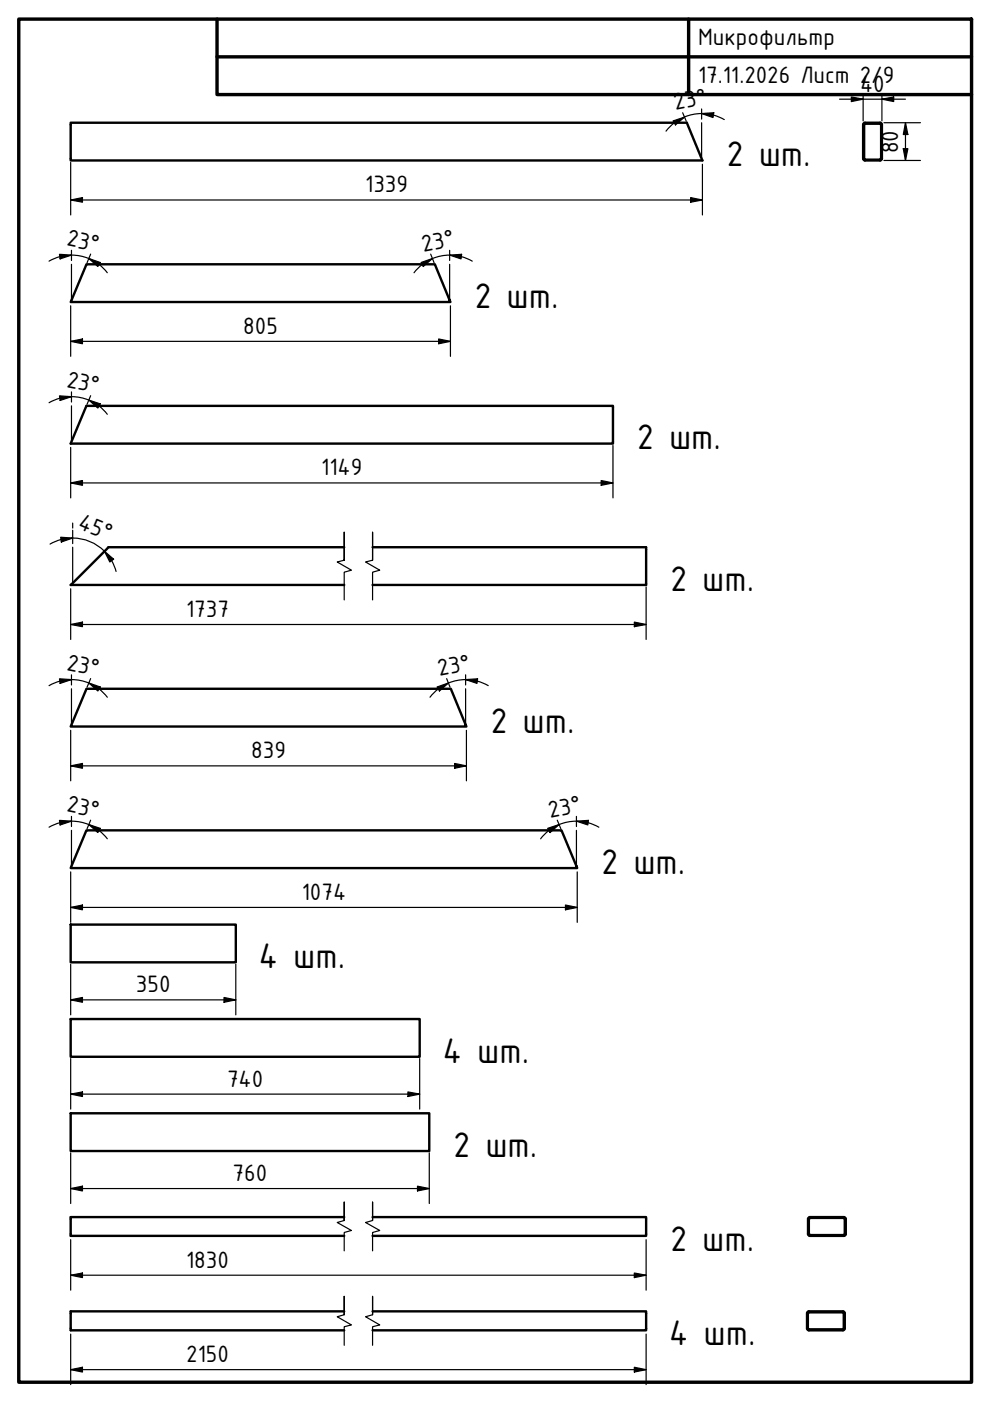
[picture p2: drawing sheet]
<svg xmlns="http://www.w3.org/2000/svg" width="210mm" height="297mm" viewBox="0 0 210 297" stroke-linecap="round" stroke-linejoin="round" font-family="sans-serif">
<!-- layer: Visible (ISO) -->
<g fill="none" stroke="#000" stroke-width=".51">
<path d="M15 26h130.6l3.3 8h-133.9zM183 26.4v7.2M183 26.4l.4-.4h3.2l.4 .4M183 33.6l.4 .4h3.2l.4-.4M183.2 26.4v7.2M183.2 33.6l.2 .2M183.2 26.4l.2-.2h3.2l.2 .2M183.4 33.9h3.2M186.8 33.6l-.2 .2M186.8 26.4v7.2M187 26.4v7.2M18.3 56h73.9l3.3 8h-80.5z"/>
<path d="M18.3 86h111.7v8.1h-115zM73 116h-50l-8 8h58M79 116h58v8h-58M18.3 146h77.3l3.3 8h-83.9zM18.3 176.1h100.7l3.4 8h-107.4zM15 196h35v8h-35zM15 216.1h74v8h-74zM15 236h76v8h-76zM73 258h-58v4h58M79 258h58v4h-58M171.5 258.4v3.2M171.7 258h7.2"/>
<path d="M171.7 258.2h7.2M171.7 258.3l-.2 .2M171.7 258l-.4 .5v3.1l.4 .4M178.9 258l.4 .4v3.2l-.4 .4M178.9 258.3l.2 .1v3.2l-.2 .2M73 278h-58v4.1h58M79 278h58v4.1h-58M171.3 278.5v3.1M171.5 278h7.2M171.5 278.2h7.2M171.5 278.2l-.2 .2M171.5 278l-.4 .4v3.2"/>
<path d="M171.5 261.6l.2 .2M171.7 262h7.2M171.7 261.9h7.2M178.7 278l.4 .4v3.2M178.7 278.2l.2 .2v3.2M171.1 281.7l.4 .4M171.3 281.7l.2 .1M171.5 282.1h7.2M171.5 281.8h7.2M178.9 281.7l-.2 .1M179.1 281.7l-.4 .4"/>
</g>
<!-- layer: Break Line (ISO) -->
<path d="M73 118.8v-6v6l-1.5 .4 3 1.7-1.5 .4v5.9M79 118.8v-6v6l-1.5 .4 3 1.7-1.5 .4v5.9M73 258.8v-3.9v3.9l-1.5 .4 3 1.7-1.5 .4v3.9M79 258.8v-3.9v3.9l-1.5 .4 3 1.7-1.5 .4v3.9M73 278.8v-3.9v3.9l-1.5 .4 3 1.7-1.5 .4v3.9M79 278.8v-3.9v3.9l-1.5 .4 3 1.7-1.5 .4v3.9" fill="none" stroke="#000" stroke-width=".25"/>
<!-- layer: Border (ISO) -->
<path d="M4 4h202v289.1h-202zM46 4v16.1h160M46 12.1h160M146 4v16.1" fill="none" stroke="#000" stroke-width=".72"/>
<!-- layer: Sketch Geometry (ISO) -->
<path d="M148.8 26v8M15.2 56v8M95.3 56v8M15.2 86v8.1M15.4 116v8M15.2 146v8M98.7 146v8M15.2 176.1v8M122.2 176.1v8" fill="none" stroke="#000" stroke-width=".25"/>
<!-- layer: Dimension (ISO) -->
<g fill="none" stroke="#000" stroke-width=".25">
<path d="M15 34.4v11.2M142.7 25.6l2.4-.8-1.9 1.7zM143 26.1l-1.8 1.7M144.7 23.9l.8 1.8M145.1 24.8l-2.1 1.3M148.8 24.1l2.5-.2-.1 1zM148.8 24.1l2.5 .3M148.8 23.1v2.2M148.8 24.1l-1.9 .2-1.8 .5M148.9 34.8v10.8M151.3 24.4l2.3 1M178 21h14"/>
<path d="M180.5 20.6l2.5 .4-2.5 .5zM183 20.2v5.4M187 21l2.5-.4v.9zM187 20.2v5.4M187.4 34h7.8M187.4 26h7.8M191.5 31.5h1l-.5 2.5zM192 26l.5 2.5h-1zM192 26v8M10.4 55.4l1.3-.7a10.2 10.2 0 0 1 4.1-.6l1.2 .2a9.4 9.4 0 0 1 4 1.8l1.8 1.7M12.6 53.9l2.6 .2-2.5 .8zM15 42.4l2.5-.5v1z"/>
<path d="M15 42.4h133.9M15.2 53.1v2.1M18.8 54.8l2.5 .9-.6 .8zM19.2 53.9l-.7 1.8M89.3 55.7l2.4-.9-2 1.7zM91.3 53.9l.7 1.8M95.3 54.1l2.6-.2-.2 1zM95.3 53.1v2.1M100.1 55.4l-1.3-.7a10.3 10.3 0 0 0-4.1-.6l-1.2 .2a9.4 9.4 0 0 0-4 1.8l-1.7 1.7M146.4 41.9l2.5 .5-2.5 .5zM15 72.4l2.5-.5v1zM15 64.8v10.8"/>
<path d="M15 72.4h80.5M93 71.9l2.5 .5-2.5 .5zM95.5 64.8v10.8M12.6 83.9l2.6 .2-2.5 .8zM12.7 84.4l-2.3 1M12.7 84.4a10 10 0 0 1 4.3-.1 9.9 9.9 0 0 1 4 1.7M15 94.9v10.7M15.2 83.1v2.1M18.8 84.8l2.5 .8-.6 .9zM19.2 83.9l-.7 1.8M21 86.1l1.8 1.7M130 94.4v11.2"/>
<path d="M12.9 113.9l2.5 .2-2.4 .8zM15 102.4l2.5-.5v1zM15 102.4h115M15.4 114.1a9.5 9.5 0 0 1 6.7 2.8l1.6 2 .9 2.3M15.4 114.1l-2.5 .3-2.3 1M15.4 110.9v1.1M15.4 112.4v2.9M22.1 116.9l2 1.7-.8 .6zM127.5 101.9l2.5 .5-2.5 .5zM15 132.4l2.5-.5v1zM15 124.8v10.8M15 132.4h122"/>
<path d="M134.5 131.9l2.5 .5-2.5 .5zM137 124.4v11.2M10.4 145.4l1.3-.7a10.2 10.2 0 0 1 4.1-.6l1.2 .2a9.4 9.4 0 0 1 4 1.8l1.8 1.7M12.6 143.9l2.6 .2-2.5 .8zM15 154.8v10.8M15.2 143.1v2.1M18.8 144.8l2.5 .9-.6 .8zM19.2 143.9l-.7 1.8M92.7 145.7l2.4-.9-1.9 1.7zM94.7 143.9l.7 1.8M98.7 144.1l2.6-.2-.2 1zM98.7 144.1l2.5 .3 2.3 1"/>
<path d="M98.7 143.1v2.1M98.7 144.1l-1.8 .2a9.4 9.4 0 0 0-4 1.8l-1.7 1.7M98.9 154.8v10.8M12.6 173.9l2.6 .2-2.5 .8zM12.7 174.4l-2.3 1M12.7 174.4a10 10 0 0 1 4.3-.1 9.9 9.9 0 0 1 4 1.8M15 162.4l2.5-.5v1zM15 162.4h83.9M15.2 173.1v2.1M18.8 174.8l2.5 .8-.6 .9zM19.2 173.9l-.7 1.8M21 176.1l1.8 1.7"/>
<path d="M96.4 161.9l2.5 .5-2.5 .5zM116.1 175.6l2.4-.8-1.9 1.7zM116.4 176.1l-1.8 1.7M118.2 173.9l.7 1.8M122.2 174.1l-1.9 .2a9.9 9.9 0 0 0-3.9 1.8M122.2 174.1l2.6-.2-.2 1zM122.2 174.1l2.5 .3M122.2 173.1v2.1M124.7 174.4l2.3 1M15 192.4l2.5-.5v1zM15 184.9v10.7M15 192.4h107.4"/>
<path d="M119.9 191.9l2.5 .5-2.5 .5zM122.4 184.9v10.7M15 212l2.5-.5v1zM15 204.5v10.7M15 212h35M47.5 211.5l2.5 .5-2.5 .5zM50 204.5v10.7M15 232l2.5-.5v1zM15 224.4v10.7M15 232h74M86.5 231.5l2.5 .5-2.5 .5zM89 224.4v10.7"/>
<path d="M15 252l2.5-.5v1zM15 244.4v10.8M15 252h76M88.5 251.5l2.5 .5-2.5 .5zM91 244.4v10.8M15 270.4l2.5-.5v1zM15 262.8v10.7M15 270.4h122M134.5 269.9l2.5 .5-2.5 .5zM137 262.8v10.7M15 290.4l2.5-.5v1zM15 282.9v10.7"/>
<path d="M15 290.4h122M134.5 289.9l2.5 .5-2.5 .5zM137 282.9v10.7"/>
</g>
<g fill="#000">
<path d="M142.7 25.6l2.4-.8-1.9 1.7zM148.8 24.1l2.5-.2-.1 1zM180.5 20.6l2.5 .4-2.5 .5zM187 21l2.5-.4v.9zM191.5 31.5h1l-.5 2.5zM192 26l.5 2.5h-1zM12.6 53.9l2.6 .2-2.5 .8zM15 42.4l2.5-.5v1zM18.8 54.8l2.5 .9-.6 .8zM89.3 55.7l2.4-.9-2 1.7zM95.3 54.1l2.6-.2-.2 1zM146.4 41.9l2.5 .5-2.5 .5z"/>
<path d="M15 72.4l2.5-.5v1zM93 71.9l2.5 .5-2.5 .5zM12.6 83.9l2.6 .2-2.5 .8zM18.8 84.8l2.5 .8-.6 .9zM12.9 113.9l2.5 .2-2.4 .8zM15 102.4l2.5-.5v1zM22.1 116.9l2 1.7-.8 .6zM127.5 101.9l2.5 .5-2.5 .5zM15 132.4l2.5-.5v1zM134.5 131.9l2.5 .5-2.5 .5zM12.6 143.9l2.6 .2-2.5 .8zM18.8 144.8l2.5 .9-.6 .8z"/>
<path d="M92.7 145.7l2.4-.9-1.9 1.7zM98.7 144.1l2.6-.2-.2 1zM12.6 173.9l2.6 .2-2.5 .8zM15 162.4l2.5-.5v1zM18.8 174.8l2.5 .8-.6 .9zM96.4 161.9l2.5 .5-2.5 .5zM116.1 175.6l2.4-.8-1.9 1.7zM122.2 174.1l2.6-.2-.2 1zM15 192.4l2.5-.5v1zM119.9 191.9l2.5 .5-2.5 .5zM15 212l2.5-.5v1zM47.5 211.5l2.5 .5-2.5 .5z"/>
<path d="M15 232l2.5-.5v1zM86.5 231.5l2.5 .5-2.5 .5zM15 252l2.5-.5v1zM88.5 251.5l2.5 .5-2.5 .5zM15 270.4l2.5-.5v1zM134.5 269.9l2.5 .5-2.5 .5zM15 290.4l2.5-.5v1zM134.5 289.9l2.5 .5-2.5 .5z"/>
</g>
<g font-size="8.1">
<text x="154" y="35.3">2 шт.</text>
<text x="100.6" y="65.3">2 шт.</text>
<text x="135" y="95.3">2 шт.</text>
<text x="142.1" y="125.3">2 шт.</text>
<text x="104" y="155.3">2 шт.</text>
<text x="127.5" y="185.3">2 шт.</text>
<text x="54.8" y="205.3">4 шт.</text>
<text x="93.8" y="225.3">4 шт.</text>
<text x="96.1" y="245.3">2 шт.</text>
<text x="142.1" y="265.3">2 шт.</text>
<text x="141.8" y="285.3">4 шт.</text>
</g>
<g font-size="5.4">
<text x="148" y="9.6">Микрофильтр</text>
<text x="148" y="17.6">17.11.2026 Лист 2/9</text>
<text x="143.2" y="23.4" transform="rotate(-11 143.2 23.4)">23°</text>
<text x="182.4" y="19.5">40</text>
<text x="190.4" y="32.5" transform="rotate(-90 190.4 32.5)">80</text>
<text x="77.4" y="40.8">1339</text>
<text x="13.9" y="52" transform="rotate(11 13.9 52)">23°</text>
<text x="89.7" y="53.4" transform="rotate(-11 89.7 53.4)">23°</text>
<text x="51.6" y="70.8">805</text>
<text x="13.9" y="82" transform="rotate(11 13.9 82)">23°</text>
<text x="68.1" y="100.8">1149</text>
<text x="16.3" y="111.9" transform="rotate(23 16.3 111.9)">45°</text>
<text x="39.5" y="130.8">1737</text>
<text x="13.9" y="142" transform="rotate(11 13.9 142)">23°</text>
<text x="93.1" y="143.4" transform="rotate(-11 93.1 143.4)">23°</text>
<text x="53.3" y="160.8">839</text>
<text x="13.9" y="172" transform="rotate(11 13.9 172)">23°</text>
<text x="116.6" y="173.4" transform="rotate(-11 116.6 173.4)">23°</text>
<text x="64" y="190.8">1074</text>
<text x="28.8" y="210.4">350</text>
<text x="48.1" y="230.4">740</text>
<text x="49.3" y="250.4">760</text>
<text x="39.5" y="268.8">1830</text>
<text x="39.5" y="288.8">2150</text>
</g>
</svg>
